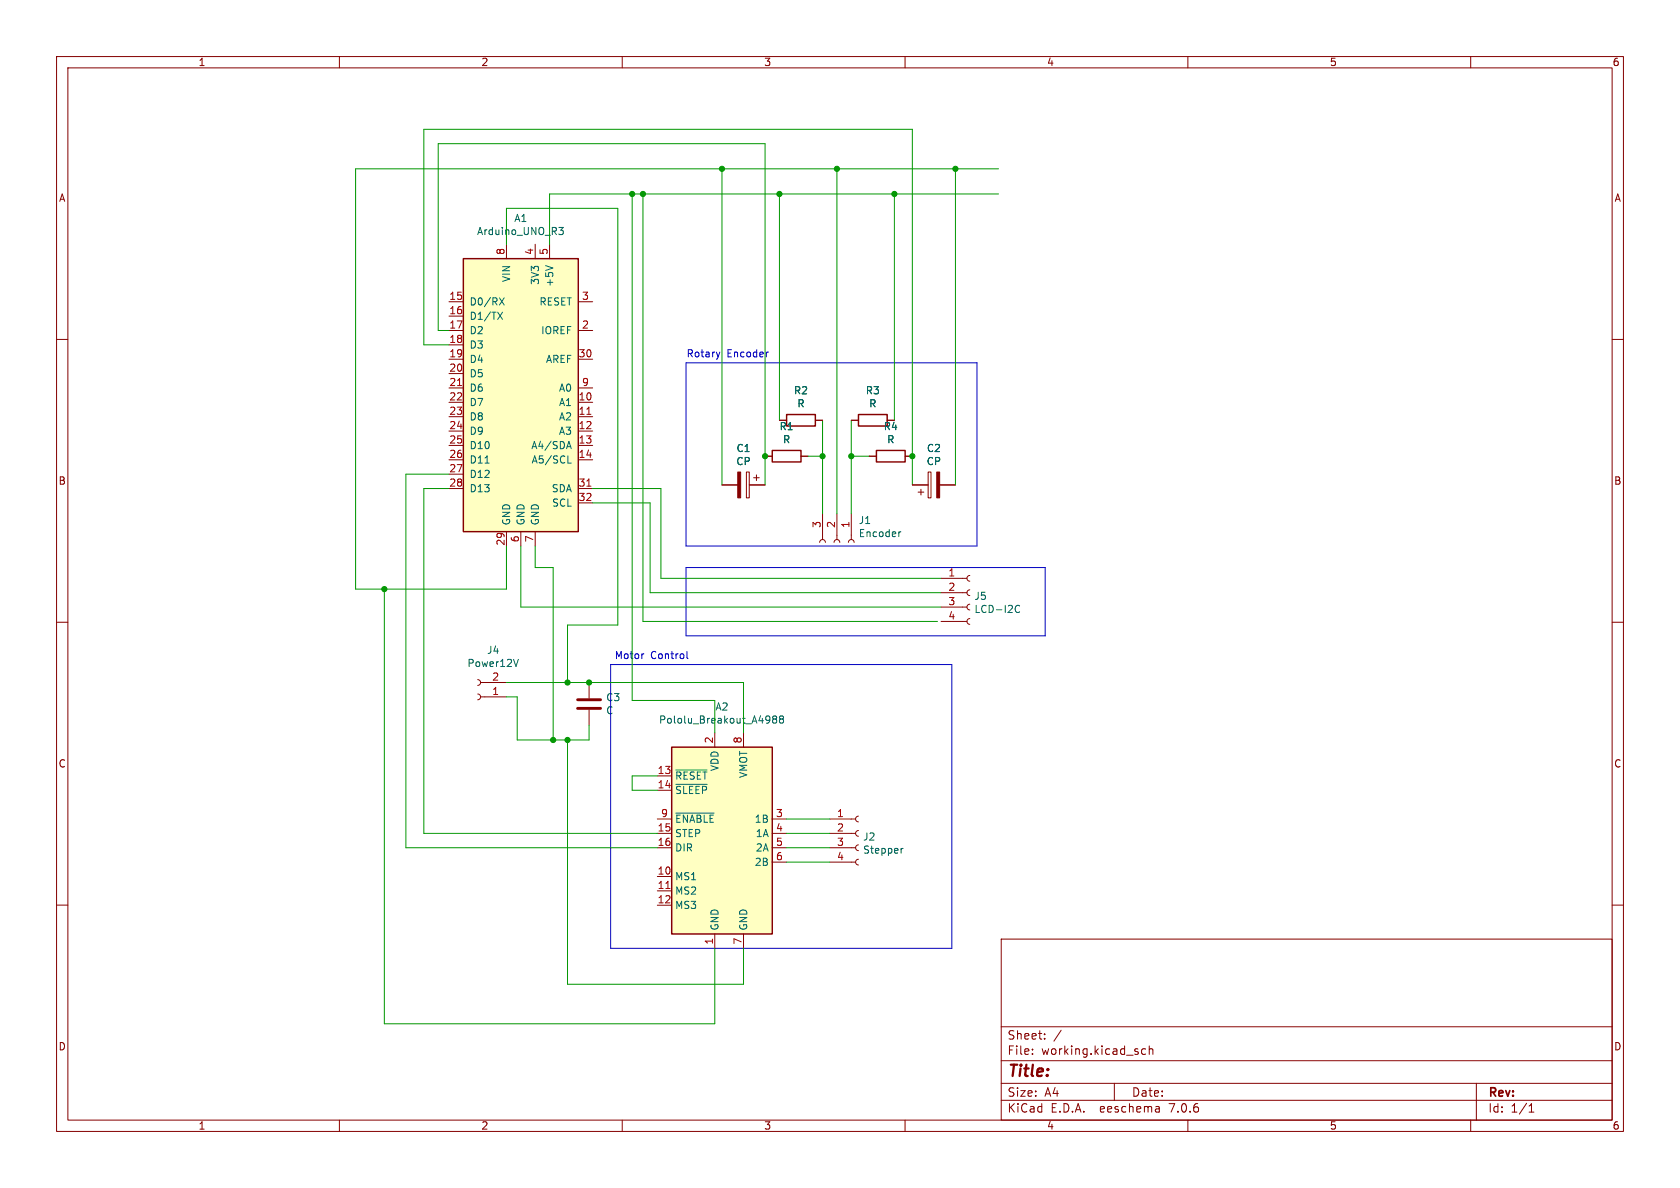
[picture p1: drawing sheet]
(kicad_sch (version 20230121) (generator eeschema)

 (paper "A4")

 (lib_symbols
  (symbol "Device:C" (pin_numbers hide) (pin_names (offset 0.254)) (in_bom yes) (on_board yes)
   (property "Reference" "C" (at 0.635 2.54 0) (effects (font (size 1.27 1.27)) (justify left)))
   (property "Value" "C" (at 0.635 -2.54 0) (effects (font (size 1.27 1.27)) (justify left)))
   (property "Footprint" "" (at 0.9652 -3.81 0) (effects (font (size 1.27 1.27)) hide))
   (property "Datasheet" "~" (at 0 0 0) (effects (font (size 1.27 1.27)) hide))
   (symbol "C_0_1"
    (polyline (pts (xy -2.032 -0.762) (xy 2.032 -0.762)) (stroke (width 0.508) (type default)) (fill (type none)))
    (polyline (pts (xy -2.032 0.762) (xy 2.032 0.762)) (stroke (width 0.508) (type default)) (fill (type none))))
   (symbol "C_1_1"
    (pin passive line (at 0 3.81 270) (length 2.794) (name "~" (effects (font (size 1.27 1.27)))) (number "1" (effects (font (size 1.27 1.27)))))
    (pin passive line (at 0 -3.81 90) (length 2.794) (name "~" (effects (font (size 1.27 1.27)))) (number "2" (effects (font (size 1.27 1.27)))))))
  (symbol "Device:R" (pin_numbers hide) (pin_names (offset 0)) (in_bom yes) (on_board yes)
   (property "Reference" "R" (at 2.032 0 90) (effects (font (size 1.27 1.27))))
   (property "Value" "R" (at 0 0 90) (effects (font (size 1.27 1.27))))
   (property "Footprint" "" (at -1.778 0 90) (effects (font (size 1.27 1.27)) hide))
   (property "Datasheet" "~" (at 0 0 0) (effects (font (size 1.27 1.27)) hide))
   (symbol "R_0_1"
    (rectangle (start -1.016 -2.54) (end 1.016 2.54) (stroke (width 0.254) (type default)) (fill (type none))))
   (symbol "R_1_1"
    (pin passive line (at 0 3.81 270) (length 1.27) (name "~" (effects (font (size 1.27 1.27)))) (number "1" (effects (font (size 1.27 1.27)))))
    (pin passive line (at 0 -3.81 90) (length 1.27) (name "~" (effects (font (size 1.27 1.27)))) (number "2" (effects (font (size 1.27 1.27)))))))
  (symbol "Driver_Motor:Pololu_Breakout_A4988" (in_bom yes) (on_board yes)
   (property "Reference" "A" (at -2.54 19.05 0) (effects (font (size 1.27 1.27)) (justify right)))
   (property "Value" "Pololu_Breakout_A4988" (at -2.54 16.51 0) (effects (font (size 1.27 1.27)) (justify right)))
   (property "Footprint" "Module:Pololu_Breakout-16_15.2x20.3mm" (at 6.985 -19.05 0) (effects (font (size 1.27 1.27)) (justify left) hide))
   (property "Datasheet" "https://www.pololu.com/product/2980/pictures" (at 2.54 -7.62 0) (effects (font (size 1.27 1.27)) hide))
   (symbol "Pololu_Breakout_A4988_0_1"
    (rectangle (start 10.16 -17.78) (end -7.62 15.24) (stroke (width 0.254) (type default)) (fill (type background))))
   (symbol "Pololu_Breakout_A4988_1_1"
    (pin power_in line (at 0 -20.32 90) (length 2.54) (name "GND" (effects (font (size 1.27 1.27)))) (number "1" (effects (font (size 1.27 1.27)))))
    (pin input line (at -10.16 -7.62 0) (length 2.54) (name "MS1" (effects (font (size 1.27 1.27)))) (number "10" (effects (font (size 1.27 1.27)))))
    (pin input line (at -10.16 -10.16 0) (length 2.54) (name "MS2" (effects (font (size 1.27 1.27)))) (number "11" (effects (font (size 1.27 1.27)))))
    (pin input line (at -10.16 -12.7 0) (length 2.54) (name "MS3" (effects (font (size 1.27 1.27)))) (number "12" (effects (font (size 1.27 1.27)))))
    (pin input line (at -10.16 10.16 0) (length 2.54) (name "~{RESET}" (effects (font (size 1.27 1.27)))) (number "13" (effects (font (size 1.27 1.27)))))
    (pin input line (at -10.16 7.62 0) (length 2.54) (name "~{SLEEP}" (effects (font (size 1.27 1.27)))) (number "14" (effects (font (size 1.27 1.27)))))
    (pin input line (at -10.16 0 0) (length 2.54) (name "STEP" (effects (font (size 1.27 1.27)))) (number "15" (effects (font (size 1.27 1.27)))))
    (pin input line (at -10.16 -2.54 0) (length 2.54) (name "DIR" (effects (font (size 1.27 1.27)))) (number "16" (effects (font (size 1.27 1.27)))))
    (pin power_in line (at 0 17.78 270) (length 2.54) (name "VDD" (effects (font (size 1.27 1.27)))) (number "2" (effects (font (size 1.27 1.27)))))
    (pin output line (at 12.7 2.54 180) (length 2.54) (name "1B" (effects (font (size 1.27 1.27)))) (number "3" (effects (font (size 1.27 1.27)))))
    (pin output line (at 12.7 0 180) (length 2.54) (name "1A" (effects (font (size 1.27 1.27)))) (number "4" (effects (font (size 1.27 1.27)))))
    (pin output line (at 12.7 -2.54 180) (length 2.54) (name "2A" (effects (font (size 1.27 1.27)))) (number "5" (effects (font (size 1.27 1.27)))))
    (pin output line (at 12.7 -5.08 180) (length 2.54) (name "2B" (effects (font (size 1.27 1.27)))) (number "6" (effects (font (size 1.27 1.27)))))
    (pin power_in line (at 5.08 -20.32 90) (length 2.54) (name "GND" (effects (font (size 1.27 1.27)))) (number "7" (effects (font (size 1.27 1.27)))))
    (pin power_in line (at 5.08 17.78 270) (length 2.54) (name "VMOT" (effects (font (size 1.27 1.27)))) (number "8" (effects (font (size 1.27 1.27)))))
    (pin input line (at -10.16 2.54 0) (length 2.54) (name "~{ENABLE}" (effects (font (size 1.27 1.27)))) (number "9" (effects (font (size 1.27 1.27)))))))
  (symbol "peristaltic-pump-rescue:Arduino_UNO_R3-MCU_Module" (pin_names (offset 1.016)) (in_bom yes) (on_board yes)
   (property "Reference" "A" (at -5.08 26.67 0) (effects (font (size 1.27 1.27)) (justify right)))
   (property "Value" "MCU_Module_Arduino_UNO_R3" (at -5.08 24.13 0) (effects (font (size 1.27 1.27)) (justify right)))
   (property "Footprint" "Module:Arduino_UNO_R3" (at 3.81 -26.67 0) (effects (font (size 1.27 1.27)) (justify left) hide))
   (property "Datasheet" "" (at -5.08 26.67 0) (effects (font (size 1.27 1.27)) hide))
   (symbol "Arduino_UNO_R3-MCU_Module_0_1"
    (rectangle (start -10.16 22.86) (end 10.16 -25.4) (stroke (width 0.254) (type solid)) (fill (type background))))
   (symbol "Arduino_UNO_R3-MCU_Module_1_1"
    (pin no_connect line (at -12.7 -20.32 0) (length 2.54) hide (name "NC" (effects (font (size 1.27 1.27)))) (number "1" (effects (font (size 1.27 1.27)))))
    (pin bidirectional line (at 12.7 -2.54 180) (length 2.54) (name "A1" (effects (font (size 1.27 1.27)))) (number "10" (effects (font (size 1.27 1.27)))))
    (pin bidirectional line (at 12.7 -5.08 180) (length 2.54) (name "A2" (effects (font (size 1.27 1.27)))) (number "11" (effects (font (size 1.27 1.27)))))
    (pin bidirectional line (at 12.7 -7.62 180) (length 2.54) (name "A3" (effects (font (size 1.27 1.27)))) (number "12" (effects (font (size 1.27 1.27)))))
    (pin bidirectional line (at 12.7 -10.16 180) (length 2.54) (name "A4/SDA" (effects (font (size 1.27 1.27)))) (number "13" (effects (font (size 1.27 1.27)))))
    (pin bidirectional line (at 12.7 -12.7 180) (length 2.54) (name "A5/SCL" (effects (font (size 1.27 1.27)))) (number "14" (effects (font (size 1.27 1.27)))))
    (pin bidirectional line (at -12.7 15.24 0) (length 2.54) (name "D0/RX" (effects (font (size 1.27 1.27)))) (number "15" (effects (font (size 1.27 1.27)))))
    (pin bidirectional line (at -12.7 12.7 0) (length 2.54) (name "D1/TX" (effects (font (size 1.27 1.27)))) (number "16" (effects (font (size 1.27 1.27)))))
    (pin bidirectional line (at -12.7 10.16 0) (length 2.54) (name "D2" (effects (font (size 1.27 1.27)))) (number "17" (effects (font (size 1.27 1.27)))))
    (pin bidirectional line (at -12.7 7.62 0) (length 2.54) (name "D3" (effects (font (size 1.27 1.27)))) (number "18" (effects (font (size 1.27 1.27)))))
    (pin bidirectional line (at -12.7 5.08 0) (length 2.54) (name "D4" (effects (font (size 1.27 1.27)))) (number "19" (effects (font (size 1.27 1.27)))))
    (pin output line (at 12.7 10.16 180) (length 2.54) (name "IOREF" (effects (font (size 1.27 1.27)))) (number "2" (effects (font (size 1.27 1.27)))))
    (pin bidirectional line (at -12.7 2.54 0) (length 2.54) (name "D5" (effects (font (size 1.27 1.27)))) (number "20" (effects (font (size 1.27 1.27)))))
    (pin bidirectional line (at -12.7 0 0) (length 2.54) (name "D6" (effects (font (size 1.27 1.27)))) (number "21" (effects (font (size 1.27 1.27)))))
    (pin bidirectional line (at -12.7 -2.54 0) (length 2.54) (name "D7" (effects (font (size 1.27 1.27)))) (number "22" (effects (font (size 1.27 1.27)))))
    (pin bidirectional line (at -12.7 -5.08 0) (length 2.54) (name "D8" (effects (font (size 1.27 1.27)))) (number "23" (effects (font (size 1.27 1.27)))))
    (pin bidirectional line (at -12.7 -7.62 0) (length 2.54) (name "D9" (effects (font (size 1.27 1.27)))) (number "24" (effects (font (size 1.27 1.27)))))
    (pin bidirectional line (at -12.7 -10.16 0) (length 2.54) (name "D10" (effects (font (size 1.27 1.27)))) (number "25" (effects (font (size 1.27 1.27)))))
    (pin bidirectional line (at -12.7 -12.7 0) (length 2.54) (name "D11" (effects (font (size 1.27 1.27)))) (number "26" (effects (font (size 1.27 1.27)))))
    (pin bidirectional line (at -12.7 -15.24 0) (length 2.54) (name "D12" (effects (font (size 1.27 1.27)))) (number "27" (effects (font (size 1.27 1.27)))))
    (pin bidirectional line (at -12.7 -17.78 0) (length 2.54) (name "D13" (effects (font (size 1.27 1.27)))) (number "28" (effects (font (size 1.27 1.27)))))
    (pin power_in line (at -2.54 -27.94 90) (length 2.54) (name "GND" (effects (font (size 1.27 1.27)))) (number "29" (effects (font (size 1.27 1.27)))))
    (pin input line (at 12.7 15.24 180) (length 2.54) (name "RESET" (effects (font (size 1.27 1.27)))) (number "3" (effects (font (size 1.27 1.27)))))
    (pin input line (at 12.7 5.08 180) (length 2.54) (name "AREF" (effects (font (size 1.27 1.27)))) (number "30" (effects (font (size 1.27 1.27)))))
    (pin bidirectional line (at 12.7 -17.78 180) (length 2.54) (name "SDA" (effects (font (size 1.27 1.27)))) (number "31" (effects (font (size 1.27 1.27)))))
    (pin bidirectional line (at 12.7 -20.32 180) (length 2.54) (name "SCL" (effects (font (size 1.27 1.27)))) (number "32" (effects (font (size 1.27 1.27)))))
    (pin power_out line (at 2.54 25.4 270) (length 2.54) (name "3V3" (effects (font (size 1.27 1.27)))) (number "4" (effects (font (size 1.27 1.27)))))
    (pin power_out line (at 5.08 25.4 270) (length 2.54) (name "+5V" (effects (font (size 1.27 1.27)))) (number "5" (effects (font (size 1.27 1.27)))))
    (pin power_in line (at 0 -27.94 90) (length 2.54) (name "GND" (effects (font (size 1.27 1.27)))) (number "6" (effects (font (size 1.27 1.27)))))
    (pin power_in line (at 2.54 -27.94 90) (length 2.54) (name "GND" (effects (font (size 1.27 1.27)))) (number "7" (effects (font (size 1.27 1.27)))))
    (pin power_in line (at -2.54 25.4 270) (length 2.54) (name "VIN" (effects (font (size 1.27 1.27)))) (number "8" (effects (font (size 1.27 1.27)))))
    (pin bidirectional line (at 12.7 0 180) (length 2.54) (name "A0" (effects (font (size 1.27 1.27)))) (number "9" (effects (font (size 1.27 1.27)))))))
  (symbol "peristaltic-pump-rescue:CP-Device" (pin_numbers hide) (pin_names (offset 0.254)) (in_bom yes) (on_board yes)
   (property "Reference" "C" (at 0.635 2.54 0) (effects (font (size 1.27 1.27)) (justify left)))
   (property "Value" "Device_CP" (at 0.635 -2.54 0) (effects (font (size 1.27 1.27)) (justify left)))
   (property "Footprint" "" (at 0.9652 -3.81 0) (effects (font (size 1.27 1.27)) hide))
   (property "Datasheet" "" (at 0 0 0) (effects (font (size 1.27 1.27)) hide))
   (symbol "CP-Device_0_1"
    (rectangle (start -2.286 0.508) (end 2.286 1.016) (stroke (width 0) (type solid)) (fill (type none)))
    (polyline (pts (xy -1.778 2.286) (xy -0.762 2.286)) (stroke (width 0) (type solid)) (fill (type none)))
    (polyline (pts (xy -1.27 2.794) (xy -1.27 1.778)) (stroke (width 0) (type solid)) (fill (type none)))
    (rectangle (start 2.286 -0.508) (end -2.286 -1.016) (stroke (width 0) (type solid)) (fill (type outline))))
   (symbol "CP-Device_1_1"
    (pin passive line (at 0 3.81 270) (length 2.794) (name "~" (effects (font (size 1.27 1.27)))) (number "1" (effects (font (size 1.27 1.27)))))
    (pin passive line (at 0 -3.81 90) (length 2.794) (name "~" (effects (font (size 1.27 1.27)))) (number "2" (effects (font (size 1.27 1.27)))))))
  (symbol "peristaltic-pump-rescue:Conn_01x02_Female-Connector" (pin_names (offset 1.016) hide) (in_bom yes) (on_board yes)
   (property "Reference" "J" (at 0 2.54 0) (effects (font (size 1.27 1.27))))
   (property "Value" "Connector_Conn_01x02_Female" (at 0 -5.08 0) (effects (font (size 1.27 1.27))))
   (property "Footprint" "" (at 0 0 0) (effects (font (size 1.27 1.27)) hide))
   (property "Datasheet" "" (at 0 0 0) (effects (font (size 1.27 1.27)) hide))
   (symbol "Conn_01x02_Female-Connector_1_1"
    (arc (start 0 -2.032) (mid -0.5058 -2.54) (end 0 -3.048) (stroke (width 0.1524) (type solid)) (fill (type none)))
    (polyline (pts (xy -1.27 -2.54) (xy -0.508 -2.54)) (stroke (width 0.1524) (type solid)) (fill (type none)))
    (polyline (pts (xy -1.27 0) (xy -0.508 0)) (stroke (width 0.1524) (type solid)) (fill (type none)))
    (arc (start 0 0.508) (mid -0.5058 0) (end 0 -0.508) (stroke (width 0.1524) (type solid)) (fill (type none)))
    (pin passive line (at -5.08 0 0) (length 3.81) (name "Pin_1" (effects (font (size 1.27 1.27)))) (number "1" (effects (font (size 1.27 1.27)))))
    (pin passive line (at -5.08 -2.54 0) (length 3.81) (name "Pin_2" (effects (font (size 1.27 1.27)))) (number "2" (effects (font (size 1.27 1.27)))))))
  (symbol "peristaltic-pump-rescue:Conn_01x03_Female-Connector" (pin_names (offset 1.016) hide) (in_bom yes) (on_board yes)
   (property "Reference" "J" (at 0 5.08 0) (effects (font (size 1.27 1.27))))
   (property "Value" "Connector_Conn_01x03_Female" (at 0 -5.08 0) (effects (font (size 1.27 1.27))))
   (property "Footprint" "" (at 0 0 0) (effects (font (size 1.27 1.27)) hide))
   (property "Datasheet" "" (at 0 0 0) (effects (font (size 1.27 1.27)) hide))
   (symbol "Conn_01x03_Female-Connector_1_1"
    (arc (start 0 -2.032) (mid -0.5058 -2.54) (end 0 -3.048) (stroke (width 0.1524) (type solid)) (fill (type none)))
    (polyline (pts (xy -1.27 -2.54) (xy -0.508 -2.54)) (stroke (width 0.1524) (type solid)) (fill (type none)))
    (polyline (pts (xy -1.27 0) (xy -0.508 0)) (stroke (width 0.1524) (type solid)) (fill (type none)))
    (polyline (pts (xy -1.27 2.54) (xy -0.508 2.54)) (stroke (width 0.1524) (type solid)) (fill (type none)))
    (arc (start 0 0.508) (mid -0.5058 0) (end 0 -0.508) (stroke (width 0.1524) (type solid)) (fill (type none)))
    (arc (start 0 3.048) (mid -0.5058 2.54) (end 0 2.032) (stroke (width 0.1524) (type solid)) (fill (type none)))
    (pin passive line (at -5.08 2.54 0) (length 3.81) (name "Pin_1" (effects (font (size 1.27 1.27)))) (number "1" (effects (font (size 1.27 1.27)))))
    (pin passive line (at -5.08 0 0) (length 3.81) (name "Pin_2" (effects (font (size 1.27 1.27)))) (number "2" (effects (font (size 1.27 1.27)))))
    (pin passive line (at -5.08 -2.54 0) (length 3.81) (name "Pin_3" (effects (font (size 1.27 1.27)))) (number "3" (effects (font (size 1.27 1.27)))))))
  (symbol "peristaltic-pump-rescue:Conn_01x04_Female-Connector" (pin_names (offset 1.016) hide) (in_bom yes) (on_board yes)
   (property "Reference" "J" (at 0 5.08 0) (effects (font (size 1.27 1.27))))
   (property "Value" "Connector_Conn_01x04_Female" (at 0 -7.62 0) (effects (font (size 1.27 1.27))))
   (property "Footprint" "" (at 0 0 0) (effects (font (size 1.27 1.27)) hide))
   (property "Datasheet" "" (at 0 0 0) (effects (font (size 1.27 1.27)) hide))
   (symbol "Conn_01x04_Female-Connector_1_1"
    (arc (start 0 -4.572) (mid -0.5058 -5.08) (end 0 -5.588) (stroke (width 0.1524) (type solid)) (fill (type none)))
    (arc (start 0 -2.032) (mid -0.5058 -2.54) (end 0 -3.048) (stroke (width 0.1524) (type solid)) (fill (type none)))
    (polyline (pts (xy -1.27 -5.08) (xy -0.508 -5.08)) (stroke (width 0.1524) (type solid)) (fill (type none)))
    (polyline (pts (xy -1.27 -2.54) (xy -0.508 -2.54)) (stroke (width 0.1524) (type solid)) (fill (type none)))
    (polyline (pts (xy -1.27 0) (xy -0.508 0)) (stroke (width 0.1524) (type solid)) (fill (type none)))
    (polyline (pts (xy -1.27 2.54) (xy -0.508 2.54)) (stroke (width 0.1524) (type solid)) (fill (type none)))
    (arc (start 0 0.508) (mid -0.5058 0) (end 0 -0.508) (stroke (width 0.1524) (type solid)) (fill (type none)))
    (arc (start 0 3.048) (mid -0.5058 2.54) (end 0 2.032) (stroke (width 0.1524) (type solid)) (fill (type none)))
    (pin passive line (at -5.08 2.54 0) (length 3.81) (name "Pin_1" (effects (font (size 1.27 1.27)))) (number "1" (effects (font (size 1.27 1.27)))))
    (pin passive line (at -5.08 0 0) (length 3.81) (name "Pin_2" (effects (font (size 1.27 1.27)))) (number "2" (effects (font (size 1.27 1.27)))))
    (pin passive line (at -5.08 -2.54 0) (length 3.81) (name "Pin_3" (effects (font (size 1.27 1.27)))) (number "3" (effects (font (size 1.27 1.27)))))
    (pin passive line (at -5.08 -5.08 0) (length 3.81) (name "Pin_4" (effects (font (size 1.27 1.27)))) (number "4" (effects (font (size 1.27 1.27))))))))

 (junction (at 161.29 80.645) (diameter 0) (color 0 0 0 0))
 (junction (at 137.795 34.29) (diameter 0) (color 0 0 0 0))
 (junction (at 97.79 130.81) (diameter 0) (color 0 0 0 0))
 (junction (at 150.495 80.645) (diameter 0) (color 0 0 0 0))
 (junction (at 111.76 34.29) (diameter 0) (color 0 0 0 0))
 (junction (at 67.945 104.14) (diameter 0) (color 0 0 0 0))
 (junction (at 158.115 34.29) (diameter 0) (color 0 0 0 0))
 (junction (at 168.91 29.845) (diameter 0) (color 0 0 0 0))
 (junction (at 127.635 29.845) (diameter 0) (color 0 0 0 0))
 (junction (at 100.33 130.81) (diameter 0) (color 0 0 0 0))
 (junction (at 135.255 80.645) (diameter 0) (color 0 0 0 0))
 (junction (at 100.33 120.65) (diameter 0) (color 0 0 0 0))
 (junction (at 147.955 29.845) (diameter 0) (color 0 0 0 0))
 (junction (at 113.665 34.29) (diameter 0) (color 0 0 0 0))
 (junction (at 104.14 120.65) (diameter 0) (color 0 0 0 0))
 (junction (at 145.415 80.645) (diameter 0) (color 0 0 0 0))

 (wire (pts (xy 168.91 85.725) (xy 168.91 29.845)) (stroke (width 0) (type default)))
 (wire (pts (xy 77.47 25.4) (xy 135.255 25.4)) (stroke (width 0) (type default)))
 (wire (pts (xy 139.065 144.78) (xy 146.685 144.78)) (stroke (width 0) (type default)))
 (wire (pts (xy 89.535 123.19) (xy 91.44 123.19)) (stroke (width 0) (type default)))
 (polyline (pts (xy 168.275 167.64) (xy 168.275 117.475)) (stroke (width 0) (type default)))

 (wire (pts (xy 139.065 152.4) (xy 146.685 152.4)) (stroke (width 0) (type default)))
 (wire (pts (xy 77.47 58.42) (xy 77.47 25.4)) (stroke (width 0) (type default)))
 (wire (pts (xy 158.115 74.295) (xy 158.115 34.29)) (stroke (width 0) (type default)))
 (wire (pts (xy 104.775 86.36) (xy 116.84 86.36)) (stroke (width 0) (type default)))
 (wire (pts (xy 137.795 74.295) (xy 137.795 34.29)) (stroke (width 0) (type default)))
 (polyline (pts (xy 168.275 117.475) (xy 107.95 117.475)) (stroke (width 0) (type default)))

 (wire (pts (xy 97.79 130.81) (xy 100.33 130.81)) (stroke (width 0) (type default)))
 (wire (pts (xy 161.29 80.645) (xy 161.29 85.725)) (stroke (width 0) (type default)))
 (wire (pts (xy 89.535 43.18) (xy 89.535 36.83)) (stroke (width 0) (type default)))
 (wire (pts (xy 74.93 60.96) (xy 74.93 22.86)) (stroke (width 0) (type default)))
 (wire (pts (xy 71.755 149.86) (xy 116.205 149.86)) (stroke (width 0) (type default)))
 (polyline (pts (xy 107.95 167.64) (xy 168.275 167.64)) (stroke (width 0) (type default)))

 (wire (pts (xy 91.44 130.81) (xy 97.79 130.81)) (stroke (width 0) (type default)))
 (wire (pts (xy 74.93 86.36) (xy 74.93 147.32)) (stroke (width 0) (type default)))
 (wire (pts (xy 139.065 147.32) (xy 146.685 147.32)) (stroke (width 0) (type default)))
 (wire (pts (xy 111.76 123.825) (xy 126.365 123.825)) (stroke (width 0) (type default)))
 (wire (pts (xy 168.91 29.845) (xy 176.53 29.845)) (stroke (width 0) (type default)))
 (polyline (pts (xy 121.285 96.52) (xy 172.72 96.52)) (stroke (width 0) (type default)))

 (wire (pts (xy 116.84 86.36) (xy 116.84 102.235)) (stroke (width 0) (type default)))
 (wire (pts (xy 126.365 167.64) (xy 126.365 180.975)) (stroke (width 0) (type default)))
 (wire (pts (xy 127.635 85.725) (xy 127.635 29.845)) (stroke (width 0) (type default)))
 (polyline (pts (xy 121.285 96.52) (xy 121.285 64.135)) (stroke (width 0) (type default)))

 (wire (pts (xy 74.93 147.32) (xy 116.205 147.32)) (stroke (width 0) (type default)))
 (polyline (pts (xy 121.285 100.33) (xy 121.285 112.395)) (stroke (width 0) (type default)))

 (wire (pts (xy 97.155 34.29) (xy 111.76 34.29)) (stroke (width 0) (type default)))
 (wire (pts (xy 131.445 120.65) (xy 131.445 129.54)) (stroke (width 0) (type default)))
 (wire (pts (xy 100.33 110.49) (xy 100.33 120.65)) (stroke (width 0) (type default)))
 (wire (pts (xy 97.79 100.33) (xy 97.79 130.81)) (stroke (width 0) (type default)))
 (wire (pts (xy 116.205 137.16) (xy 111.76 137.16)) (stroke (width 0) (type default)))
 (wire (pts (xy 79.375 60.96) (xy 74.93 60.96)) (stroke (width 0) (type default)))
 (wire (pts (xy 109.22 110.49) (xy 100.33 110.49)) (stroke (width 0) (type default)))
 (wire (pts (xy 111.76 137.16) (xy 111.76 139.7)) (stroke (width 0) (type default)))
 (wire (pts (xy 67.945 180.975) (xy 126.365 180.975)) (stroke (width 0) (type default)))
 (wire (pts (xy 142.875 80.645) (xy 145.415 80.645)) (stroke (width 0) (type default)))
 (wire (pts (xy 116.84 102.235) (xy 166.37 102.235)) (stroke (width 0) (type default)))
 (wire (pts (xy 89.535 104.14) (xy 67.945 104.14)) (stroke (width 0) (type default)))
 (wire (pts (xy 135.255 25.4) (xy 135.255 80.645)) (stroke (width 0) (type default)))
 (wire (pts (xy 126.365 123.825) (xy 126.365 129.54)) (stroke (width 0) (type default)))
 (wire (pts (xy 62.865 104.14) (xy 62.865 29.845)) (stroke (width 0) (type default)))
 (wire (pts (xy 131.445 173.99) (xy 131.445 167.64)) (stroke (width 0) (type default)))
 (wire (pts (xy 91.44 123.19) (xy 91.44 130.81)) (stroke (width 0) (type default)))
 (wire (pts (xy 100.33 173.99) (xy 131.445 173.99)) (stroke (width 0) (type default)))
 (wire (pts (xy 135.255 80.645) (xy 135.255 85.725)) (stroke (width 0) (type default)))
 (wire (pts (xy 89.535 96.52) (xy 89.535 104.14)) (stroke (width 0) (type default)))
 (wire (pts (xy 150.495 80.645) (xy 153.67 80.645)) (stroke (width 0) (type default)))
 (wire (pts (xy 145.415 80.645) (xy 145.415 90.805)) (stroke (width 0) (type default)))
 (polyline (pts (xy 172.72 64.135) (xy 121.285 64.135)) (stroke (width 0) (type default)))

 (wire (pts (xy 111.76 34.29) (xy 113.665 34.29)) (stroke (width 0) (type default)))
 (wire (pts (xy 114.935 88.9) (xy 104.775 88.9)) (stroke (width 0) (type default)))
 (wire (pts (xy 104.14 120.65) (xy 131.445 120.65)) (stroke (width 0) (type default)))
 (wire (pts (xy 113.665 109.855) (xy 113.665 34.29)) (stroke (width 0) (type default)))
 (wire (pts (xy 150.495 74.295) (xy 150.495 80.645)) (stroke (width 0) (type default)))
 (wire (pts (xy 92.075 107.315) (xy 92.075 96.52)) (stroke (width 0) (type default)))
 (wire (pts (xy 109.22 36.83) (xy 109.22 110.49)) (stroke (width 0) (type default)))
 (wire (pts (xy 100.33 130.81) (xy 100.33 173.99)) (stroke (width 0) (type default)))
 (wire (pts (xy 79.375 86.36) (xy 74.93 86.36)) (stroke (width 0) (type default)))
 (wire (pts (xy 97.79 100.33) (xy 94.615 100.33)) (stroke (width 0) (type default)))
 (polyline (pts (xy 121.285 112.395) (xy 184.785 112.395)) (stroke (width 0) (type default)))

 (wire (pts (xy 97.155 43.18) (xy 97.155 34.29)) (stroke (width 0) (type default)))
 (wire (pts (xy 79.375 83.82) (xy 71.755 83.82)) (stroke (width 0) (type default)))
 (wire (pts (xy 111.76 139.7) (xy 116.205 139.7)) (stroke (width 0) (type default)))
 (wire (pts (xy 89.535 120.65) (xy 100.33 120.65)) (stroke (width 0) (type default)))
 (wire (pts (xy 165.735 109.855) (xy 113.665 109.855)) (stroke (width 0) (type default)))
 (polyline (pts (xy 107.95 117.475) (xy 107.95 167.64)) (stroke (width 0) (type default)))

 (wire (pts (xy 150.495 80.645) (xy 150.495 90.805)) (stroke (width 0) (type default)))
 (wire (pts (xy 166.37 104.775) (xy 114.935 104.775)) (stroke (width 0) (type default)))
 (wire (pts (xy 147.955 29.845) (xy 168.91 29.845)) (stroke (width 0) (type default)))
 (polyline (pts (xy 172.72 64.135) (xy 172.72 96.52)) (stroke (width 0) (type default)))

 (wire (pts (xy 113.665 34.29) (xy 137.795 34.29)) (stroke (width 0) (type default)))
 (wire (pts (xy 71.755 83.82) (xy 71.755 149.86)) (stroke (width 0) (type default)))
 (wire (pts (xy 100.33 120.65) (xy 104.14 120.65)) (stroke (width 0) (type default)))
 (wire (pts (xy 74.93 22.86) (xy 161.29 22.86)) (stroke (width 0) (type default)))
 (wire (pts (xy 104.14 128.27) (xy 104.14 130.81)) (stroke (width 0) (type default)))
 (wire (pts (xy 127.635 29.845) (xy 147.955 29.845)) (stroke (width 0) (type default)))
 (wire (pts (xy 79.375 58.42) (xy 77.47 58.42)) (stroke (width 0) (type default)))
 (wire (pts (xy 89.535 36.83) (xy 109.22 36.83)) (stroke (width 0) (type default)))
 (wire (pts (xy 67.945 104.14) (xy 67.945 180.975)) (stroke (width 0) (type default)))
 (wire (pts (xy 147.955 29.845) (xy 147.955 90.805)) (stroke (width 0) (type default)))
 (wire (pts (xy 104.14 130.81) (xy 100.33 130.81)) (stroke (width 0) (type default)))
 (wire (pts (xy 161.29 22.86) (xy 161.29 80.645)) (stroke (width 0) (type default)))
 (wire (pts (xy 137.795 34.29) (xy 158.115 34.29)) (stroke (width 0) (type default)))
 (wire (pts (xy 158.115 34.29) (xy 176.53 34.29)) (stroke (width 0) (type default)))
 (wire (pts (xy 166.37 107.315) (xy 92.075 107.315)) (stroke (width 0) (type default)))
 (wire (pts (xy 145.415 74.295) (xy 145.415 80.645)) (stroke (width 0) (type default)))
 (polyline (pts (xy 184.785 112.395) (xy 184.785 100.33)) (stroke (width 0) (type default)))
 (polyline (pts (xy 184.785 100.33) (xy 121.285 100.33)) (stroke (width 0) (type default)))

 (wire (pts (xy 67.945 104.14) (xy 62.865 104.14)) (stroke (width 0) (type default)))
 (wire (pts (xy 114.935 104.775) (xy 114.935 88.9)) (stroke (width 0) (type default)))
 (wire (pts (xy 111.76 34.29) (xy 111.76 123.825)) (stroke (width 0) (type default)))
 (wire (pts (xy 62.865 29.845) (xy 127.635 29.845)) (stroke (width 0) (type default)))
 (wire (pts (xy 139.065 149.86) (xy 146.685 149.86)) (stroke (width 0) (type default)))
 (wire (pts (xy 94.615 100.33) (xy 94.615 96.52)) (stroke (width 0) (type default)))

 (text "Rotary Encoder" (at 121.285 63.5 0) (effects (font (size 1.27 1.27)) (justify left bottom)))
 (text "Motor Control" (at 108.585 116.84 0) (effects (font (size 1.27 1.27)) (justify left bottom)))

 (symbol (lib_id "peristaltic-pump-rescue:Arduino_UNO_R3-MCU_Module") (at 92.075 68.58 0) (unit 1) (in_bom yes) (on_board yes) (dnp no)
  (property "Reference" "A1" (at 92.075 38.5826 0) (effects (font (size 1.27 1.27))))
  (property "Value" "Arduino_UNO_R3" (at 92.075 40.894 0) (effects (font (size 1.27 1.27))))
  (property "Footprint" "Module:Arduino_UNO_R3" (at 95.885 95.25 0) (effects (font (size 1.27 1.27)) (justify left) hide))
  (property "Datasheet" "https://www.arduino.cc/en/Main/arduinoBoardUno" (at 86.995 41.91 0) (effects (font (size 1.27 1.27)) hide)) (pin "1") (pin "10") (pin "11") (pin "12") (pin "13") (pin "14") (pin "15") (pin "16") (pin "17") (pin "18") (pin "19") (pin "2") (pin "20") (pin "21") (pin "22") (pin "23") (pin "24") (pin "25") (pin "26") (pin "27") (pin "28") (pin "29") (pin "3") (pin "30") (pin "31") (pin "32") (pin "4") (pin "5") (pin "6") (pin "7") (pin "8") (pin "9"))

 (symbol (lib_id "Driver_Motor:Pololu_Breakout_A4988") (at 126.365 147.32 0) (unit 1) (in_bom yes) (on_board yes) (dnp no)
  (property "Reference" "A2" (at 127.635 124.9426 0) (effects (font (size 1.27 1.27))))
  (property "Value" "Pololu_Breakout_A4988" (at 127.635 127.254 0) (effects (font (size 1.27 1.27))))
  (property "Footprint" "Package_DIP:DIP-16_W7.62mm_Socket_LongPads" (at 133.35 166.37 0) (effects (font (size 1.27 1.27)) (justify left) hide))
  (property "Datasheet" "https://www.pololu.com/product/2980/pictures" (at 128.905 154.94 0) (effects (font (size 1.27 1.27)) hide)) (pin "1") (pin "10") (pin "11") (pin "12") (pin "13") (pin "14") (pin "15") (pin "16") (pin "2") (pin "3") (pin "4") (pin "5") (pin "6") (pin "7") (pin "8") (pin "9"))

 (symbol (lib_id "Device:R") (at 141.605 74.295 270) (unit 1) (in_bom yes) (on_board yes) (dnp no)
  (property "Reference" "R2" (at 141.605 69.0372 90) (effects (font (size 1.27 1.27))))
  (property "Value" "R" (at 141.605 71.3486 90) (effects (font (size 1.27 1.27))))
  (property "Footprint" "Resistor_THT:R_Axial_DIN0207_L6.3mm_D2.5mm_P7.62mm_Horizontal" (at 141.605 72.517 90) (effects (font (size 1.27 1.27)) hide))
  (property "Datasheet" "~" (at 141.605 74.295 0) (effects (font (size 1.27 1.27)) hide)) (pin "1") (pin "2"))

 (symbol (lib_id "Device:R") (at 139.065 80.645 270) (unit 1) (in_bom yes) (on_board yes) (dnp no)
  (property "Reference" "R1" (at 139.065 75.3872 90) (effects (font (size 1.27 1.27))))
  (property "Value" "R" (at 139.065 77.6986 90) (effects (font (size 1.27 1.27))))
  (property "Footprint" "Resistor_THT:R_Axial_DIN0207_L6.3mm_D2.5mm_P7.62mm_Horizontal" (at 139.065 78.867 90) (effects (font (size 1.27 1.27)) hide))
  (property "Datasheet" "~" (at 139.065 80.645 0) (effects (font (size 1.27 1.27)) hide)) (pin "1") (pin "2"))

 (symbol (lib_id "Device:R") (at 154.305 74.295 270) (unit 1) (in_bom yes) (on_board yes) (dnp no)
  (property "Reference" "R3" (at 154.305 69.0372 90) (effects (font (size 1.27 1.27))))
  (property "Value" "R" (at 154.305 71.3486 90) (effects (font (size 1.27 1.27))))
  (property "Footprint" "Resistor_THT:R_Axial_DIN0207_L6.3mm_D2.5mm_P7.62mm_Horizontal" (at 154.305 72.517 90) (effects (font (size 1.27 1.27)) hide))
  (property "Datasheet" "~" (at 154.305 74.295 0) (effects (font (size 1.27 1.27)) hide)) (pin "1") (pin "2"))

 (symbol (lib_id "Device:R") (at 157.48 80.645 270) (unit 1) (in_bom yes) (on_board yes) (dnp no)
  (property "Reference" "R4" (at 157.48 75.3872 90) (effects (font (size 1.27 1.27))))
  (property "Value" "R" (at 157.48 77.6986 90) (effects (font (size 1.27 1.27))))
  (property "Footprint" "Resistor_THT:R_Axial_DIN0207_L6.3mm_D2.5mm_P7.62mm_Horizontal" (at 157.48 78.867 90) (effects (font (size 1.27 1.27)) hide))
  (property "Datasheet" "~" (at 157.48 80.645 0) (effects (font (size 1.27 1.27)) hide)) (pin "1") (pin "2"))

 (symbol (lib_id "peristaltic-pump-rescue:CP-Device") (at 131.445 85.725 270) (unit 1) (in_bom yes) (on_board yes) (dnp no)
  (property "Reference" "C1" (at 131.445 79.248 90) (effects (font (size 1.27 1.27))))
  (property "Value" "CP" (at 131.445 81.5594 90) (effects (font (size 1.27 1.27))))
  (property "Footprint" "Capacitor_THT:C_Disc_D7.5mm_W2.5mm_P5.00mm" (at 127.635 86.6902 0) (effects (font (size 1.27 1.27)) hide))
  (property "Datasheet" "~" (at 131.445 85.725 0) (effects (font (size 1.27 1.27)) hide)) (pin "1") (pin "2"))

 (symbol (lib_id "peristaltic-pump-rescue:CP-Device") (at 165.1 85.725 90) (unit 1) (in_bom yes) (on_board yes) (dnp no)
  (property "Reference" "C2" (at 165.1 79.248 90) (effects (font (size 1.27 1.27))))
  (property "Value" "CP" (at 165.1 81.5594 90) (effects (font (size 1.27 1.27))))
  (property "Footprint" "Capacitor_THT:C_Disc_D7.5mm_W2.5mm_P5.00mm" (at 168.91 84.7598 0) (effects (font (size 1.27 1.27)) hide))
  (property "Datasheet" "~" (at 165.1 85.725 0) (effects (font (size 1.27 1.27)) hide)) (pin "1") (pin "2"))

 (symbol (lib_id "peristaltic-pump-rescue:Conn_01x04_Female-Connector") (at 151.765 147.32 0) (unit 1) (in_bom yes) (on_board yes) (dnp no)
  (property "Reference" "J2" (at 152.4762 147.9296 0) (effects (font (size 1.27 1.27)) (justify left)))
  (property "Value" "Stepper" (at 152.4762 150.241 0) (effects (font (size 1.27 1.27)) (justify left)))
  (property "Footprint" "Connector_PinSocket_2.54mm:PinSocket_1x04_P2.54mm_Vertical" (at 151.765 147.32 0) (effects (font (size 1.27 1.27)) hide))
  (property "Datasheet" "~" (at 151.765 147.32 0) (effects (font (size 1.27 1.27)) hide)) (pin "1") (pin "2") (pin "3") (pin "4"))

 (symbol (lib_id "peristaltic-pump-rescue:Conn_01x03_Female-Connector") (at 147.955 95.885 270) (unit 1) (in_bom yes) (on_board yes) (dnp no)
  (property "Reference" "J1" (at 151.7142 91.9734 90) (effects (font (size 1.27 1.27)) (justify left)))
  (property "Value" "Encoder" (at 151.7142 94.2848 90) (effects (font (size 1.27 1.27)) (justify left)))
  (property "Footprint" "Connector_PinSocket_2.54mm:PinSocket_1x03_P2.54mm_Vertical" (at 147.955 95.885 0) (effects (font (size 1.27 1.27)) hide))
  (property "Datasheet" "~" (at 147.955 95.885 0) (effects (font (size 1.27 1.27)) hide)) (pin "1") (pin "2") (pin "3"))

 (symbol (lib_id "Device:C") (at 104.14 124.46 0) (unit 1) (in_bom yes) (on_board yes) (dnp no)
  (property "Reference" "C3" (at 107.061 123.2916 0) (effects (font (size 1.27 1.27)) (justify left)))
  (property "Value" "C" (at 107.061 125.603 0) (effects (font (size 1.27 1.27)) (justify left)))
  (property "Footprint" "Capacitor_THT:CP_Radial_D6.3mm_P2.50mm" (at 105.1052 128.27 0) (effects (font (size 1.27 1.27)) hide))
  (property "Datasheet" "~" (at 104.14 124.46 0) (effects (font (size 1.27 1.27)) hide)) (pin "1") (pin "2"))

 (symbol (lib_id "peristaltic-pump-rescue:Conn_01x02_Female-Connector") (at 84.455 123.19 180) (unit 1) (in_bom yes) (on_board yes) (dnp no)
  (property "Reference" "J4" (at 87.1982 114.935 0) (effects (font (size 1.27 1.27))))
  (property "Value" "Power12V" (at 87.1982 117.2464 0) (effects (font (size 1.27 1.27))))
  (property "Footprint" "Connector_BarrelJack:BarrelJack_CUI_PJ-063AH_Horizontal" (at 84.455 123.19 0) (effects (font (size 1.27 1.27)) hide))
  (property "Datasheet" "~" (at 84.455 123.19 0) (effects (font (size 1.27 1.27)) hide)) (pin "1") (pin "2"))

 (symbol (lib_id "peristaltic-pump-rescue:Conn_01x04_Female-Connector") (at 171.45 104.775 0) (unit 1) (in_bom yes) (on_board yes) (dnp no)
  (property "Reference" "J5" (at 172.1612 105.3846 0) (effects (font (size 1.27 1.27)) (justify left)))
  (property "Value" "LCD-I2C" (at 172.1612 107.696 0) (effects (font (size 1.27 1.27)) (justify left)))
  (property "Footprint" "Connector_PinSocket_2.54mm:PinSocket_1x04_P2.54mm_Vertical" (at 171.45 104.775 0) (effects (font (size 1.27 1.27)) hide))
  (property "Datasheet" "~" (at 171.45 104.775 0) (effects (font (size 1.27 1.27)) hide)) (pin "1") (pin "2") (pin "3") (pin "4"))

 (sheet_instances (path "" (page "1"))))
